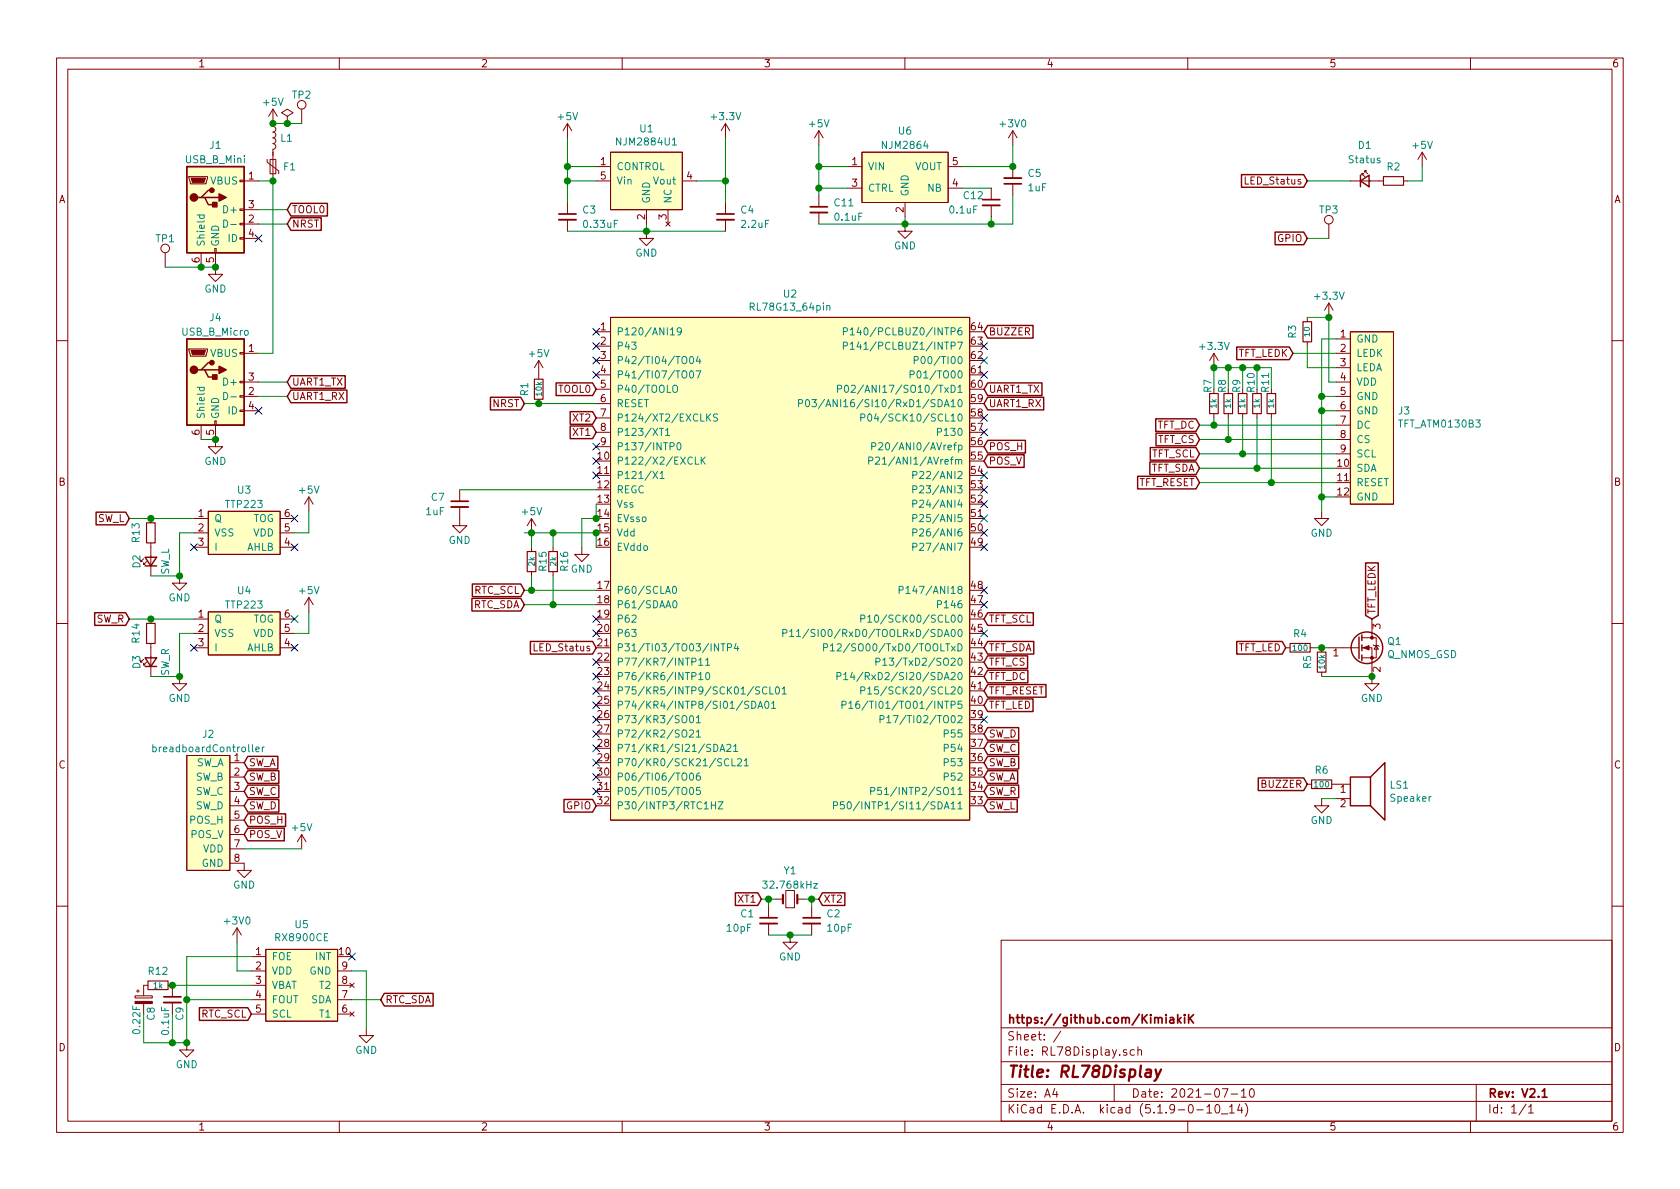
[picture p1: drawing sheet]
EESchema Schematic File Version 4
EELAYER 30 0
EELAYER END
$Descr A4 11693 8268
encoding utf-8
Sheet 1 1
Title "RL78Display"
Date "2021-07-10"
Rev "V2.1"
Comp "https://github.com/KimiakiK"
Comment1 ""
Comment2 ""
Comment3 ""
Comment4 ""
$EndDescr
$Comp
L Connector:USB_B_Mini J1
U 1 1
P 1500 1450
F 0 "J1" H 1500 1900 50  0000 C CNN
F 1 "USB_B_Mini" H 1500 1800 50  0000 C CNN
F 2 "RL78Display:UX60SC-MB-5ST" H 1650 1400 50  0001 C CNN
F 3 "~" H 1650 1400 50  0001 C CNN
	1    1500 1450
	1    0    0    -1  
$EndComp
$Comp
L RL78Display:breadboardController J2
U 1 1
P 1450 5650
F 0 "J2" H 1450 6200 50  0000 C CNN
F 1 "breadboardController" H 1450 6100 50  0000 C CNN
F 2 "Connector_PinHeader_2.54mm:PinHeader_1x08_P2.54mm_Vertical" H 1400 6150 50  0001 C CNN
F 3 "" H 1400 6150 50  0001 C CNN
	1    1450 5650
	-1   0    0    -1  
$EndComp
$Comp
L Device:Speaker LS1
U 1 1
P 9500 5450
F 0 "LS1" H 9670 5446 50  0000 L CNN
F 1 "Speaker" H 9670 5355 50  0000 L CNN
F 2 "RL78Display:PKMCS0909E4000" H 9500 5250 50  0001 C CNN
F 3 "~" H 9490 5400 50  0001 C CNN
	1    9500 5450
	1    0    0    -1  
$EndComp
$Comp
L Device:Crystal_Small Y1
U 1 1
P 5500 6250
F 0 "Y1" H 5500 6450 50  0000 C CNN
F 1 "32.768kHz" H 5500 6350 50  0000 C CNN
F 2 "RL78Display:Crystal_SMD_3215-2Pin" H 5500 6250 50  0001 C CNN
F 3 "~" H 5500 6250 50  0001 C CNN
	1    5500 6250
	1    0    0    -1  
$EndComp
$Comp
L Device:Q_NMOS_GSD Q1
U 1 1
P 9450 4500
F 0 "Q1" H 9654 4546 50  0000 L CNN
F 1 "Q_NMOS_GSD" H 9654 4455 50  0000 L CNN
F 2 "RL78Display:SOT-23" H 9650 4600 50  0001 C CNN
F 3 "~" H 9450 4500 50  0001 C CNN
	1    9450 4500
	1    0    0    -1  
$EndComp
$Comp
L Device:L_Small L1
U 1 1
P 1900 950
F 0 "L1" H 1948 950 50  0000 L CNN
F 1 "L_Small" H 1948 905 50  0001 L CNN
F 2 "RL78Display:1608Metric" H 1900 950 50  0001 C CNN
F 3 "~" H 1900 950 50  0001 C CNN
	1    1900 950 
	1    0    0    -1  
$EndComp
$Comp
L Device:Polyfuse_Small F1
U 1 1
P 1900 1150
F 0 "F1" H 1968 1150 50  0000 L CNN
F 1 "Polyfuse_Small" H 1968 1105 50  0001 L CNN
F 2 "RL78Display:1608Metric" H 1950 950 50  0001 L CNN
F 3 "~" H 1900 1150 50  0001 C CNN
	1    1900 1150
	1    0    0    -1  
$EndComp
$Comp
L RL78Display:NJM2884U1 U1
U 1 1
P 4500 1150
F 0 "U1" H 4500 1415 50  0000 C CNN
F 1 "NJM2884U1" H 4500 1324 50  0000 C CNN
F 2 "RL78Display:SOT-89-5" H 4500 1500 50  0001 C CNN
F 3 "" H 4500 1150 50  0001 C CNN
	1    4500 1150
	1    0    0    -1  
$EndComp
$Comp
L power:+5V #PWR03
U 1 1
P 1900 850
F 0 "#PWR03" H 1900 700 50  0001 C CNN
F 1 "+5V" H 1900 1000 50  0000 C CNN
F 2 "" H 1900 850 50  0001 C CNN
F 3 "" H 1900 850 50  0001 C CNN
	1    1900 850 
	1    0    0    -1  
$EndComp
Wire Wire Line
	1800 1250 1900 1250
$Comp
L power:+3.3V #PWR08
U 1 1
P 5050 950
F 0 "#PWR08" H 5050 800 50  0001 C CNN
F 1 "+3.3V" H 5050 1100 50  0000 C CNN
F 2 "" H 5050 950 50  0001 C CNN
F 3 "" H 5050 950 50  0001 C CNN
	1    5050 950 
	1    0    0    -1  
$EndComp
$Comp
L power:GND #PWR02
U 1 1
P 1500 1850
F 0 "#PWR02" H 1500 1600 50  0001 C CNN
F 1 "GND" H 1500 1700 50  0000 C CNN
F 2 "" H 1500 1850 50  0001 C CNN
F 3 "" H 1500 1850 50  0001 C CNN
	1    1500 1850
	1    0    0    -1  
$EndComp
Wire Wire Line
	1400 1850 1500 1850
Connection ~ 1500 1850
$Comp
L Device:R_Small R4
U 1 1
P 9050 4500
F 0 "R4" V 8950 4500 50  0000 C CNN
F 1 "100" V 9050 4500 40  0000 C CNN
F 2 "RL78Display:1608Metric" H 9050 4500 50  0001 C CNN
F 3 "~" H 9050 4500 50  0001 C CNN
	1    9050 4500
	0    1    1    0   
$EndComp
$Comp
L Device:R_Small R5
U 1 1
P 9200 4600
F 0 "R5" V 9100 4600 50  0000 C CNN
F 1 "10k" V 9200 4600 40  0000 C CNN
F 2 "RL78Display:1608Metric" H 9200 4600 50  0001 C CNN
F 3 "~" H 9200 4600 50  0001 C CNN
	1    9200 4600
	1    0    0    -1  
$EndComp
$Comp
L power:+5V #PWR05
U 1 1
P 3950 950
F 0 "#PWR05" H 3950 800 50  0001 C CNN
F 1 "+5V" H 3950 1100 50  0000 C CNN
F 2 "" H 3950 950 50  0001 C CNN
F 3 "" H 3950 950 50  0001 C CNN
	1    3950 950 
	1    0    0    -1  
$EndComp
Wire Wire Line
	4150 1250 3950 1250
Wire Wire Line
	3950 1250 3950 1150
Wire Wire Line
	4150 1150 3950 1150
Connection ~ 3950 1150
Wire Wire Line
	3950 1150 3950 950 
Wire Wire Line
	4850 1250 5050 1250
Wire Wire Line
	5050 1250 5050 950 
$Comp
L power:GND #PWR06
U 1 1
P 4500 1600
F 0 "#PWR06" H 4500 1350 50  0001 C CNN
F 1 "GND" H 4500 1450 50  0000 C CNN
F 2 "" H 4500 1600 50  0001 C CNN
F 3 "" H 4500 1600 50  0001 C CNN
	1    4500 1600
	1    0    0    -1  
$EndComp
$Comp
L Device:C_Small C3
U 1 1
P 3950 1500
F 0 "C3" H 4050 1550 50  0000 L CNN
F 1 "0.33uF" H 4050 1450 50  0000 L CNN
F 2 "RL78Display:1608Metric" H 3950 1500 50  0001 C CNN
F 3 "~" H 3950 1500 50  0001 C CNN
	1    3950 1500
	1    0    0    -1  
$EndComp
$Comp
L Device:C_Small C4
U 1 1
P 5050 1500
F 0 "C4" H 5150 1550 50  0000 L CNN
F 1 "2.2uF" H 5150 1450 50  0000 L CNN
F 2 "RL78Display:1608Metric" H 5050 1500 50  0001 C CNN
F 3 "~" H 5050 1500 50  0001 C CNN
	1    5050 1500
	1    0    0    -1  
$EndComp
Wire Wire Line
	5050 1250 5050 1400
Connection ~ 5050 1250
Wire Wire Line
	5050 1600 4500 1600
Connection ~ 4500 1600
Wire Wire Line
	4500 1600 3950 1600
Wire Wire Line
	3950 1250 3950 1400
Connection ~ 3950 1250
Wire Wire Line
	4500 1550 4500 1600
NoConn ~ 1800 1650
$Comp
L Device:C_Small C2
U 1 1
P 5650 6400
F 0 "C2" H 5750 6450 50  0000 L CNN
F 1 "10pF" H 5750 6350 50  0000 L CNN
F 2 "RL78Display:1005Metric" H 5650 6400 50  0001 C CNN
F 3 "~" H 5650 6400 50  0001 C CNN
	1    5650 6400
	1    0    0    -1  
$EndComp
$Comp
L Device:C_Small C1
U 1 1
P 5350 6400
F 0 "C1" H 5150 6450 50  0000 L CNN
F 1 "10pF" H 5050 6350 50  0000 L CNN
F 2 "RL78Display:1005Metric" H 5350 6400 50  0001 C CNN
F 3 "~" H 5350 6400 50  0001 C CNN
	1    5350 6400
	1    0    0    -1  
$EndComp
Text GLabel 5300 6250 0    50   Input ~ 0
XT1
Text GLabel 5700 6250 2    50   Input ~ 0
XT2
Wire Wire Line
	5300 6250 5350 6250
Wire Wire Line
	5600 6250 5650 6250
Wire Wire Line
	5650 6250 5650 6300
Connection ~ 5650 6250
Wire Wire Line
	5650 6250 5700 6250
Wire Wire Line
	5350 6250 5350 6300
Connection ~ 5350 6250
Wire Wire Line
	5350 6250 5400 6250
Wire Wire Line
	5350 6500 5500 6500
$Comp
L power:GND #PWR04
U 1 1
P 5500 6500
F 0 "#PWR04" H 5500 6250 50  0001 C CNN
F 1 "GND" H 5500 6350 50  0000 C CNN
F 2 "" H 5500 6500 50  0001 C CNN
F 3 "" H 5500 6500 50  0001 C CNN
	1    5500 6500
	1    0    0    -1  
$EndComp
Connection ~ 5500 6500
Wire Wire Line
	5500 6500 5650 6500
Text GLabel 900  3600 0    50   Input ~ 0
SW_L
Text GLabel 900  4300 0    50   Input ~ 0
SW_R
Text GLabel 1700 5300 2    50   Input ~ 0
SW_A
Text GLabel 1700 5400 2    50   Input ~ 0
SW_B
Text GLabel 1700 5500 2    50   Input ~ 0
SW_C
Text GLabel 1700 5600 2    50   Input ~ 0
SW_D
Text GLabel 1700 5700 2    50   Input ~ 0
POS_H
Text GLabel 1700 5800 2    50   Input ~ 0
POS_V
$Comp
L Device:C_Small C5
U 1 1
P 7050 1250
F 0 "C5" H 6950 1200 50  0000 R CNN
F 1 "1uF" H 6950 1300 50  0000 R CNN
F 2 "RL78Display:1608Metric" H 7050 1250 50  0001 C CNN
F 3 "~" H 7050 1250 50  0001 C CNN
	1    7050 1250
	-1   0    0    1   
$EndComp
$Comp
L power:GND #PWR09
U 1 1
P 1700 6000
F 0 "#PWR09" H 1700 5750 50  0001 C CNN
F 1 "GND" H 1700 5850 50  0000 C CNN
F 2 "" H 1700 6000 50  0001 C CNN
F 3 "" H 1700 6000 50  0001 C CNN
	1    1700 6000
	1    0    0    -1  
$EndComp
Wire Wire Line
	2100 5900 1700 5900
Text GLabel 2000 1450 2    50   Input ~ 0
TOOL0
Text GLabel 2000 1550 2    50   Input ~ 0
NRST
Text GLabel 4150 2700 0    50   Input ~ 0
TOOL0
Text GLabel 3650 2800 0    50   Input ~ 0
NRST
$Comp
L Device:R_Small R1
U 1 1
P 3750 2700
F 0 "R1" V 3650 2700 50  0000 C CNN
F 1 "10k" V 3750 2700 40  0000 C CNN
F 2 "RL78Display:1608Metric" H 3750 2700 50  0001 C CNN
F 3 "~" H 3750 2700 50  0001 C CNN
	1    3750 2700
	1    0    0    -1  
$EndComp
Wire Wire Line
	3650 2800 3750 2800
Connection ~ 3750 2800
Text GLabel 4150 3000 0    50   Input ~ 0
XT1
Text GLabel 4150 2900 0    50   Input ~ 0
XT2
$Comp
L power:GND #PWR011
U 1 1
P 4050 3800
F 0 "#PWR011" H 4050 3550 50  0001 C CNN
F 1 "GND" H 4050 3650 50  0000 C CNN
F 2 "" H 4050 3800 50  0001 C CNN
F 3 "" H 4050 3800 50  0001 C CNN
	1    4050 3800
	1    0    0    -1  
$EndComp
$Comp
L Device:C_Small C7
U 1 1
P 3200 3500
F 0 "C7" H 3100 3550 50  0000 R CNN
F 1 "1uF" H 3100 3450 50  0000 R CNN
F 2 "RL78Display:1608Metric" H 3200 3500 50  0001 C CNN
F 3 "~" H 3200 3500 50  0001 C CNN
	1    3200 3500
	1    0    0    -1  
$EndComp
$Comp
L power:GND #PWR015
U 1 1
P 3200 3600
F 0 "#PWR015" H 3200 3350 50  0001 C CNN
F 1 "GND" H 3200 3450 50  0000 C CNN
F 2 "" H 3200 3600 50  0001 C CNN
F 3 "" H 3200 3600 50  0001 C CNN
	1    3200 3600
	1    0    0    -1  
$EndComp
Text GLabel 6850 3100 2    50   Input ~ 0
POS_H
Text GLabel 6850 3200 2    50   Input ~ 0
POS_V
Text GLabel 6850 5400 2    50   Input ~ 0
SW_A
Text GLabel 6850 5300 2    50   Input ~ 0
SW_B
Text GLabel 6850 5200 2    50   Input ~ 0
SW_C
Text GLabel 6850 5100 2    50   Input ~ 0
SW_D
Text GLabel 6850 5600 2    50   Input ~ 0
SW_L
Text GLabel 6850 5500 2    50   Input ~ 0
SW_R
Text GLabel 8350 2950 0    50   Input ~ 0
TFT_DC
Text GLabel 8350 3050 0    50   Input ~ 0
TFT_CS
Text GLabel 8350 3150 0    50   Input ~ 0
TFT_SCL
Text GLabel 8350 3250 0    50   Input ~ 0
TFT_SDA
Text GLabel 8350 3350 0    50   Input ~ 0
TFT_RESET
$Comp
L power:+3.3V #PWR018
U 1 1
P 9250 2200
F 0 "#PWR018" H 9250 2050 50  0001 C CNN
F 1 "+3.3V" H 9250 2350 50  0000 C CNN
F 2 "" H 9250 2200 50  0001 C CNN
F 3 "" H 9250 2200 50  0001 C CNN
	1    9250 2200
	1    0    0    -1  
$EndComp
$Comp
L power:GND #PWR017
U 1 1
P 9200 3550
F 0 "#PWR017" H 9200 3300 50  0001 C CNN
F 1 "GND" H 9200 3400 50  0000 C CNN
F 2 "" H 9200 3550 50  0001 C CNN
F 3 "" H 9200 3550 50  0001 C CNN
	1    9200 3550
	1    0    0    -1  
$EndComp
Wire Wire Line
	9300 2650 9250 2650
Wire Wire Line
	9300 2350 9200 2350
Wire Wire Line
	9200 2350 9200 2750
$Comp
L RL78Display:TFT_ATM0130B3 J3
U 1 1
P 9550 2900
F 0 "J3" H 9728 2951 50  0000 L CNN
F 1 "TFT_ATM0130B3" H 9728 2860 50  0000 L CNN
F 2 "RL78Display:Hirose_FH12-12S-0.5SH_1x12-1MP_P0.50mm_Horizontal" H 9550 2900 50  0001 C CNN
F 3 "" H 9550 2900 50  0001 C CNN
	1    9550 2900
	1    0    0    -1  
$EndComp
Wire Wire Line
	9300 2750 9200 2750
Connection ~ 9200 2750
Wire Wire Line
	9200 2750 9200 2850
Wire Wire Line
	9300 2850 9200 2850
Connection ~ 9200 2850
Wire Wire Line
	9200 2850 9200 3450
Wire Wire Line
	9300 3450 9200 3450
Connection ~ 9200 3450
Wire Wire Line
	9200 3450 9200 3550
Text GLabel 9000 2450 0    50   Input ~ 0
TFT_LEDK
$Comp
L Device:R_Small R3
U 1 1
P 9100 2300
F 0 "R3" V 9200 2300 50  0000 C CNN
F 1 "10" V 9100 2300 40  0000 C CNN
F 2 "RL78Display:1608Metric" H 9100 2300 50  0001 C CNN
F 3 "~" H 9100 2300 50  0001 C CNN
	1    9100 2300
	-1   0    0    1   
$EndComp
Wire Wire Line
	9000 2450 9300 2450
Wire Wire Line
	9300 2550 9100 2550
Wire Wire Line
	9100 2550 9100 2400
Wire Wire Line
	9250 2200 9250 2650
Wire Wire Line
	9250 2200 9100 2200
Connection ~ 9250 2200
$Comp
L power:GND #PWR019
U 1 1
P 9550 4700
F 0 "#PWR019" H 9550 4450 50  0001 C CNN
F 1 "GND" H 9550 4550 50  0000 C CNN
F 2 "" H 9550 4700 50  0001 C CNN
F 3 "" H 9550 4700 50  0001 C CNN
	1    9550 4700
	1    0    0    -1  
$EndComp
Wire Wire Line
	9200 4700 9550 4700
Connection ~ 9550 4700
Wire Wire Line
	9250 4500 9200 4500
Connection ~ 9200 4500
Wire Wire Line
	9200 4500 9150 4500
Text GLabel 8950 4500 0    50   Input ~ 0
TFT_LED
Text GLabel 9550 4300 1    50   Input ~ 0
TFT_LEDK
$Comp
L Device:R_Small R6
U 1 1
P 9200 5450
F 0 "R6" V 9100 5450 50  0000 C CNN
F 1 "100" V 9200 5450 40  0000 C CNN
F 2 "RL78Display:1608Metric" H 9200 5450 50  0001 C CNN
F 3 "~" H 9200 5450 50  0001 C CNN
	1    9200 5450
	0    1    1    0   
$EndComp
$Comp
L power:GND #PWR020
U 1 1
P 9200 5550
F 0 "#PWR020" H 9200 5300 50  0001 C CNN
F 1 "GND" H 9200 5400 50  0000 C CNN
F 2 "" H 9200 5550 50  0001 C CNN
F 3 "" H 9200 5550 50  0001 C CNN
	1    9200 5550
	1    0    0    -1  
$EndComp
Wire Wire Line
	9300 5550 9200 5550
Text GLabel 9100 5450 0    50   Input ~ 0
BUZZER
Text GLabel 6850 4300 2    50   Input ~ 0
TFT_SCL
Text GLabel 6850 4500 2    50   Input ~ 0
TFT_SDA
Text GLabel 6850 4900 2    50   Input ~ 0
TFT_LED
Text GLabel 6850 4600 2    50   Input ~ 0
TFT_CS
Text GLabel 6850 4700 2    50   Input ~ 0
TFT_DC
Text GLabel 6850 4800 2    50   Input ~ 0
TFT_RESET
Text GLabel 6850 2300 2    50   Input ~ 0
BUZZER
$Comp
L Device:LED_Small D1
U 1 1
P 9500 1250
F 0 "D1" H 9500 1500 50  0000 C CNN
F 1 "Status" H 9500 1400 50  0000 C CNN
F 2 "RL78Display:1608Metric" V 9500 1250 50  0001 C CNN
F 3 "~" V 9500 1250 50  0001 C CNN
	1    9500 1250
	1    0    0    -1  
$EndComp
Text GLabel 9100 1250 0    50   Input ~ 0
LED_Status
$Comp
L Device:R_Small R2
U 1 1
P 9700 1250
F 0 "R2" V 9600 1250 50  0000 C CNN
F 1 "R" V 9700 1250 40  0001 C CNN
F 2 "RL78Display:1608Metric" H 9700 1250 50  0001 C CNN
F 3 "~" H 9700 1250 50  0001 C CNN
	1    9700 1250
	0    1    1    0   
$EndComp
Wire Wire Line
	9900 1150 9900 1250
Wire Wire Line
	9900 1250 9800 1250
Text GLabel 4150 4500 0    50   Input ~ 0
LED_Status
NoConn ~ 4150 2300
NoConn ~ 4150 2400
NoConn ~ 4150 2500
NoConn ~ 4150 2600
NoConn ~ 4150 3100
NoConn ~ 4150 3200
NoConn ~ 4150 3300
NoConn ~ 4150 4300
NoConn ~ 4150 4400
NoConn ~ 4150 4600
NoConn ~ 4150 4700
NoConn ~ 4150 4800
NoConn ~ 4150 4900
NoConn ~ 4150 5000
NoConn ~ 4150 5100
NoConn ~ 4150 5200
NoConn ~ 4150 5300
NoConn ~ 6850 2400
NoConn ~ 6850 2900
NoConn ~ 6850 3000
NoConn ~ 6850 3300
NoConn ~ 6850 3400
NoConn ~ 6850 3500
NoConn ~ 6850 3600
NoConn ~ 6850 3700
NoConn ~ 6850 3800
NoConn ~ 6850 4100
NoConn ~ 6850 4200
NoConn ~ 6850 4400
NoConn ~ 6850 5000
$Comp
L power:PWR_FLAG #FLG01
U 1 1
P 2000 850
F 0 "#FLG01" H 2000 925 50  0001 C CNN
F 1 "PWR_FLAG" H 2000 1023 50  0001 C CNN
F 2 "" H 2000 850 50  0001 C CNN
F 3 "~" H 2000 850 50  0001 C CNN
	1    2000 850 
	1    0    0    -1  
$EndComp
Wire Wire Line
	1900 850  2000 850 
Connection ~ 1900 850 
$Comp
L Connector:TestPoint TP2
U 1 1
P 2100 850
F 0 "TP2" H 2100 1050 50  0000 C CNN
F 1 "TestPoint" H 2158 877 50  0001 L CNN
F 2 "RL78Display:TestPoint_THTPad_D1.4mm_Drill0.8mm" H 2300 850 50  0001 C CNN
F 3 "~" H 2300 850 50  0001 C CNN
	1    2100 850 
	1    0    0    -1  
$EndComp
Wire Wire Line
	2100 850  2000 850 
Connection ~ 2000 850 
$Comp
L Connector:TestPoint TP1
U 1 1
P 1150 1850
F 0 "TP1" H 1150 2050 50  0000 C CNN
F 1 "TestPoint" H 1208 1877 50  0001 L CNN
F 2 "RL78Display:TestPoint_THTPad_D1.4mm_Drill0.8mm" H 1350 1850 50  0001 C CNN
F 3 "~" H 1350 1850 50  0001 C CNN
	1    1150 1850
	1    0    0    -1  
$EndComp
Wire Wire Line
	1400 1850 1150 1850
Connection ~ 1400 1850
$Comp
L Connector:TestPoint TP3
U 1 1
P 9250 1650
F 0 "TP3" H 9250 1850 50  0000 C CNN
F 1 "TestPoint" H 9308 1677 50  0001 L CNN
F 2 "RL78Display:TestPoint_THTPad_D1.4mm_Drill0.8mm" H 9450 1650 50  0001 C CNN
F 3 "~" H 9450 1650 50  0001 C CNN
	1    9250 1650
	1    0    0    -1  
$EndComp
Wire Wire Line
	4150 3800 4150 3700
Wire Wire Line
	4150 3600 4150 3500
$Comp
L power:+5V #PWR0101
U 1 1
P 3750 2600
F 0 "#PWR0101" H 3750 2450 50  0001 C CNN
F 1 "+5V" H 3750 2750 50  0000 C CNN
F 2 "" H 3750 2600 50  0001 C CNN
F 3 "" H 3750 2600 50  0001 C CNN
	1    3750 2600
	1    0    0    -1  
$EndComp
$Comp
L power:+5V #PWR0102
U 1 1
P 3700 3700
F 0 "#PWR0102" H 3700 3550 50  0001 C CNN
F 1 "+5V" H 3700 3850 50  0000 C CNN
F 2 "" H 3700 3700 50  0001 C CNN
F 3 "" H 3700 3700 50  0001 C CNN
	1    3700 3700
	1    0    0    -1  
$EndComp
$Comp
L power:+5V #PWR0103
U 1 1
P 2100 5900
F 0 "#PWR0103" H 2100 5750 50  0001 C CNN
F 1 "+5V" H 2100 6050 50  0000 C CNN
F 2 "" H 2100 5900 50  0001 C CNN
F 3 "" H 2100 5900 50  0001 C CNN
	1    2100 5900
	1    0    0    -1  
$EndComp
$Comp
L power:+5V #PWR0104
U 1 1
P 9900 1150
F 0 "#PWR0104" H 9900 1000 50  0001 C CNN
F 1 "+5V" H 9900 1300 50  0000 C CNN
F 2 "" H 9900 1150 50  0001 C CNN
F 3 "" H 9900 1150 50  0001 C CNN
	1    9900 1150
	1    0    0    -1  
$EndComp
$Comp
L Device:R_Small R8
U 1 1
P 8550 2800
F 0 "R8" V 8560 2730 50  0000 R TNN
F 1 "1k" V 8550 2800 40  0000 C CNN
F 2 "RL78Display:1608Metric" H 8550 2800 50  0001 C CNN
F 3 "~" H 8550 2800 50  0001 C CNN
	1    8550 2800
	-1   0    0    1   
$EndComp
$Comp
L Device:R_Small R9
U 1 1
P 8650 2800
F 0 "R9" V 8660 2730 50  0000 R TNN
F 1 "1k" V 8650 2800 40  0000 C CNN
F 2 "RL78Display:1608Metric" H 8650 2800 50  0001 C CNN
F 3 "~" H 8650 2800 50  0001 C CNN
	1    8650 2800
	-1   0    0    1   
$EndComp
$Comp
L Device:R_Small R10
U 1 1
P 8750 2800
F 0 "R10" V 8760 2730 50  0000 R TNN
F 1 "1k" V 8750 2800 40  0000 C CNN
F 2 "RL78Display:1608Metric" H 8750 2800 50  0001 C CNN
F 3 "~" H 8750 2800 50  0001 C CNN
	1    8750 2800
	-1   0    0    1   
$EndComp
$Comp
L Device:R_Small R11
U 1 1
P 8850 2800
F 0 "R11" V 8860 2730 50  0000 R TNN
F 1 "1k" V 8850 2800 40  0000 C CNN
F 2 "RL78Display:1608Metric" H 8850 2800 50  0001 C CNN
F 3 "~" H 8850 2800 50  0001 C CNN
	1    8850 2800
	-1   0    0    1   
$EndComp
$Comp
L Device:R_Small R7
U 1 1
P 8450 2800
F 0 "R7" V 8460 2730 50  0000 R TNN
F 1 "1k" V 8450 2800 40  0000 C CNN
F 2 "RL78Display:1608Metric" H 8450 2800 50  0001 C CNN
F 3 "~" H 8450 2800 50  0001 C CNN
	1    8450 2800
	-1   0    0    1   
$EndComp
$Comp
L power:+3.3V #PWR0105
U 1 1
P 8450 2550
F 0 "#PWR0105" H 8450 2400 50  0001 C CNN
F 1 "+3.3V" H 8450 2700 50  0000 C CNN
F 2 "" H 8450 2550 50  0001 C CNN
F 3 "" H 8450 2550 50  0001 C CNN
	1    8450 2550
	1    0    0    -1  
$EndComp
Wire Wire Line
	8450 2550 8550 2550
Connection ~ 8450 2550
Connection ~ 8750 2550
Wire Wire Line
	8750 2550 8850 2550
Connection ~ 8650 2550
Wire Wire Line
	8650 2550 8750 2550
Connection ~ 8550 2550
Wire Wire Line
	8550 2550 8650 2550
Wire Wire Line
	8350 2950 8450 2950
Wire Wire Line
	8350 3050 8550 3050
Wire Wire Line
	8350 3150 8650 3150
Wire Wire Line
	8350 3250 8750 3250
Wire Wire Line
	8450 2900 8450 2950
Connection ~ 8450 2950
Wire Wire Line
	8450 2950 9300 2950
Wire Wire Line
	8550 2900 8550 3050
Connection ~ 8550 3050
Wire Wire Line
	8550 3050 9300 3050
Wire Wire Line
	8650 2900 8650 3150
Connection ~ 8650 3150
Wire Wire Line
	8650 3150 9300 3150
Wire Wire Line
	8750 2900 8750 3250
Connection ~ 8750 3250
Wire Wire Line
	8750 3250 9300 3250
Wire Wire Line
	8850 2900 8850 3350
Connection ~ 8850 3350
Wire Wire Line
	8850 3350 8350 3350
Wire Wire Line
	8850 3350 9300 3350
Wire Wire Line
	8850 2550 8850 2700
Wire Wire Line
	8750 2550 8750 2700
Wire Wire Line
	8650 2550 8650 2700
Wire Wire Line
	8550 2550 8550 2700
Wire Wire Line
	8450 2550 8450 2700
NoConn ~ 4150 5400
NoConn ~ 4150 5500
Text GLabel 6850 2700 2    50   Input ~ 0
UART1_TX
Text GLabel 6850 2800 2    50   Input ~ 0
UART1_RX
Text GLabel 3650 4100 0    50   Input ~ 0
RTC_SCL
Text GLabel 3650 4200 0    50   Input ~ 0
RTC_SDA
Connection ~ 4150 3700
Wire Wire Line
	4150 3700 3850 3700
Wire Wire Line
	4150 3400 3200 3400
Wire Wire Line
	3750 2800 4150 2800
$Comp
L RL78Display:RL78G13_64pin U2
U 1 1
P 5500 3950
F 0 "U2" H 5500 5865 50  0000 C CNN
F 1 "RL78G13_64pin" H 5500 5774 50  0000 C CNN
F 2 "RL78Display:LQFP-64-12x12nn-P0.65mm_FusionPCB" H 5500 3950 50  0001 C CNN
F 3 "" H 5500 3950 50  0001 C CNN
	1    5500 3950
	1    0    0    -1  
$EndComp
Text GLabel 4150 5600 0    50   Input ~ 0
GPIO
NoConn ~ 6850 2500
NoConn ~ 6850 2600
Text GLabel 9100 1650 0    50   Input ~ 0
GPIO
Wire Wire Line
	9100 1650 9250 1650
$Comp
L RL78Display:RX8900CE U5
U 1 1
P 2100 6850
F 0 "U5" H 2100 7275 50  0000 C CNN
F 1 "RX8900CE" H 2100 7184 50  0000 C CNN
F 2 "RL78Display:RX8900CE" H 2100 6850 50  0001 C CNN
F 3 "" H 2100 6850 50  0001 C CNN
	1    2100 6850
	1    0    0    -1  
$EndComp
Text GLabel 1750 7050 0    50   Input ~ 0
RTC_SCL
Text GLabel 2650 6950 2    50   Input ~ 0
RTC_SDA
$Comp
L power:+3V0 #PWR0106
U 1 1
P 1650 6550
F 0 "#PWR0106" H 1650 6400 50  0001 C CNN
F 1 "+3V0" H 1650 6700 50  0000 C CNN
F 2 "" H 1650 6550 50  0001 C CNN
F 3 "" H 1650 6550 50  0001 C CNN
	1    1650 6550
	1    0    0    -1  
$EndComp
NoConn ~ 2450 6650
$Comp
L power:GND #PWR0107
U 1 1
P 1300 7250
F 0 "#PWR0107" H 1300 7000 50  0001 C CNN
F 1 "GND" H 1300 7100 50  0000 C CNN
F 2 "" H 1300 7250 50  0001 C CNN
F 3 "" H 1300 7250 50  0001 C CNN
	1    1300 7250
	1    0    0    -1  
$EndComp
$Comp
L power:GND #PWR0108
U 1 1
P 2550 7150
F 0 "#PWR0108" H 2550 6900 50  0001 C CNN
F 1 "GND" H 2550 7000 50  0000 C CNN
F 2 "" H 2550 7150 50  0001 C CNN
F 3 "" H 2550 7150 50  0001 C CNN
	1    2550 7150
	1    0    0    -1  
$EndComp
Wire Wire Line
	2450 6750 2550 6750
Wire Wire Line
	2550 6750 2550 7150
Wire Wire Line
	2450 6950 2650 6950
$Comp
L Device:C_Small C9
U 1 1
P 1200 6950
F 0 "C9" V 1250 6800 50  0000 L CNN
F 1 "0.1uF" V 1150 6800 50  0000 C CNN
F 2 "RL78Display:1608Metric" H 1200 6950 50  0001 C CNN
F 3 "~" H 1200 6950 50  0001 C CNN
	1    1200 6950
	1    0    0    -1  
$EndComp
$Comp
L Device:R_Small R12
U 1 1
P 1100 6850
F 0 "R12" V 1000 6850 50  0000 C CNN
F 1 "1k" V 1100 6850 40  0000 C CNN
F 2 "RL78Display:1608Metric" H 1100 6850 50  0001 C CNN
F 3 "~" H 1100 6850 50  0001 C CNN
	1    1100 6850
	0    1    1    0   
$EndComp
Wire Wire Line
	1750 6750 1650 6750
Wire Wire Line
	1650 6750 1650 6550
Wire Wire Line
	1750 6650 1300 6650
Wire Wire Line
	1750 6850 1200 6850
Connection ~ 1200 6850
Wire Wire Line
	1200 7050 1200 7250
Wire Wire Line
	1200 7250 1300 7250
Connection ~ 1300 7250
Wire Wire Line
	1000 7050 1000 7250
Wire Wire Line
	1000 7250 1200 7250
Connection ~ 1200 7250
Wire Wire Line
	1750 6950 1300 6950
Connection ~ 1300 6950
Wire Wire Line
	1300 6950 1300 7250
$Comp
L Connector:USB_B_Micro J4
U 1 1
P 1500 2650
F 0 "J4" H 1500 3100 50  0000 C CNN
F 1 "USB_B_Micro" H 1500 3000 50  0000 C CNN
F 2 "RL78Display:ZX62-B-5PA" H 1650 2600 50  0001 C CNN
F 3 "~" H 1650 2600 50  0001 C CNN
	1    1500 2650
	1    0    0    -1  
$EndComp
$Comp
L power:GND #PWR0109
U 1 1
P 1500 3050
F 0 "#PWR0109" H 1500 2800 50  0001 C CNN
F 1 "GND" H 1500 2900 50  0000 C CNN
F 2 "" H 1500 3050 50  0001 C CNN
F 3 "" H 1500 3050 50  0001 C CNN
	1    1500 3050
	1    0    0    -1  
$EndComp
Wire Wire Line
	1400 3050 1500 3050
Connection ~ 1500 3050
NoConn ~ 1800 2850
Text GLabel 2000 2750 2    50   Input ~ 0
UART1_RX
Text GLabel 2000 2650 2    50   Input ~ 0
UART1_TX
Wire Wire Line
	2000 2650 1800 2650
Wire Wire Line
	1800 2750 2000 2750
Wire Wire Line
	1800 2450 1900 2450
Wire Wire Line
	1900 2450 1900 1250
Connection ~ 1900 1250
Wire Wire Line
	1800 1450 2000 1450
Wire Wire Line
	2000 1550 1800 1550
$Comp
L RL78Display:NJM2864 U6
U 1 1
P 6300 1250
F 0 "U6" H 6300 1600 50  0000 C CNN
F 1 "NJM2864" H 6300 1500 50  0000 C CNN
F 2 "RL78Display:SOT-23-5" H 6300 1250 50  0001 C CNN
F 3 "" H 6300 1250 50  0001 C CNN
	1    6300 1250
	1    0    0    -1  
$EndComp
$Comp
L power:+5V #PWR013
U 1 1
P 5700 1000
F 0 "#PWR013" H 5700 850 50  0001 C CNN
F 1 "+5V" H 5700 1150 50  0000 C CNN
F 2 "" H 5700 1000 50  0001 C CNN
F 3 "" H 5700 1000 50  0001 C CNN
	1    5700 1000
	1    0    0    -1  
$EndComp
$Comp
L Device:C_Small C11
U 1 1
P 5700 1450
F 0 "C11" H 5800 1500 50  0000 L CNN
F 1 "0.1uF" H 5800 1400 50  0000 L CNN
F 2 "RL78Display:1608Metric" H 5700 1450 50  0001 C CNN
F 3 "~" H 5700 1450 50  0001 C CNN
	1    5700 1450
	1    0    0    -1  
$EndComp
$Comp
L Device:C_Small C12
U 1 1
P 6900 1400
F 0 "C12" H 6700 1450 50  0000 L CNN
F 1 "0.1uF" H 6600 1350 50  0000 L CNN
F 2 "RL78Display:1608Metric" H 6900 1400 50  0001 C CNN
F 3 "~" H 6900 1400 50  0001 C CNN
	1    6900 1400
	1    0    0    -1  
$EndComp
Wire Wire Line
	5700 1000 5700 1150
Wire Wire Line
	5700 1150 5900 1150
Connection ~ 5700 1150
Wire Wire Line
	5700 1150 5700 1300
Wire Wire Line
	5900 1300 5700 1300
Connection ~ 5700 1300
Wire Wire Line
	5700 1300 5700 1350
Wire Wire Line
	5700 1550 6300 1550
Wire Wire Line
	6300 1550 6300 1500
$Comp
L power:+3V0 #PWR016
U 1 1
P 7050 1000
F 0 "#PWR016" H 7050 850 50  0001 C CNN
F 1 "+3V0" H 7050 1150 50  0000 C CNN
F 2 "" H 7050 1000 50  0001 C CNN
F 3 "" H 7050 1000 50  0001 C CNN
	1    7050 1000
	1    0    0    -1  
$EndComp
Wire Wire Line
	7050 1000 7050 1150
Wire Wire Line
	7050 1150 6700 1150
Wire Wire Line
	7050 1350 7050 1550
Wire Wire Line
	7050 1550 6900 1550
Connection ~ 6300 1550
Wire Wire Line
	6900 1500 6900 1550
Connection ~ 6900 1550
Wire Wire Line
	6900 1550 6300 1550
Wire Wire Line
	6900 1300 6700 1300
$Comp
L power:GND #PWR014
U 1 1
P 6300 1550
F 0 "#PWR014" H 6300 1300 50  0001 C CNN
F 1 "GND" H 6300 1400 50  0000 C CNN
F 2 "" H 6300 1550 50  0001 C CNN
F 3 "" H 6300 1550 50  0001 C CNN
	1    6300 1550
	1    0    0    -1  
$EndComp
$Comp
L RL78Display:TTP223 U3
U 1 1
P 1700 3700
F 0 "U3" H 1700 4000 50  0000 C CNN
F 1 "TTP223" H 1700 3900 50  0000 C CNN
F 2 "RL78Display:SOT-23-6" H 1700 3700 50  0001 C CNN
F 3 "" H 1700 3700 50  0001 C CNN
	1    1700 3700
	1    0    0    -1  
$EndComp
NoConn ~ 2050 3800
NoConn ~ 2050 3600
NoConn ~ 1350 3800
$Comp
L power:GND #PWR01
U 1 1
P 1250 4000
F 0 "#PWR01" H 1250 3750 50  0001 C CNN
F 1 "GND" H 1250 3850 50  0000 C CNN
F 2 "" H 1250 4000 50  0001 C CNN
F 3 "" H 1250 4000 50  0001 C CNN
	1    1250 4000
	1    0    0    -1  
$EndComp
Wire Wire Line
	2050 3700 2150 3700
Wire Wire Line
	2150 3700 2150 3550
Wire Wire Line
	1350 3700 1250 3700
$Comp
L RL78Display:TTP223 U4
U 1 1
P 1700 4400
F 0 "U4" H 1700 4700 50  0000 C CNN
F 1 "TTP223" H 1700 4600 50  0000 C CNN
F 2 "RL78Display:SOT-23-6" H 1700 4400 50  0001 C CNN
F 3 "" H 1700 4400 50  0001 C CNN
	1    1700 4400
	1    0    0    -1  
$EndComp
NoConn ~ 2050 4500
NoConn ~ 2050 4300
NoConn ~ 1350 4500
$Comp
L power:GND #PWR07
U 1 1
P 1250 4700
F 0 "#PWR07" H 1250 4450 50  0001 C CNN
F 1 "GND" H 1250 4550 50  0000 C CNN
F 2 "" H 1250 4700 50  0001 C CNN
F 3 "" H 1250 4700 50  0001 C CNN
	1    1250 4700
	1    0    0    -1  
$EndComp
Wire Wire Line
	2050 4400 2150 4400
Wire Wire Line
	2150 4400 2150 4250
Wire Wire Line
	1350 4400 1250 4400
$Comp
L Device:CP_Small C8
U 1 1
P 1000 6950
F 0 "C8" V 1050 6800 50  0000 L CNN
F 1 "0.22F" V 950 6700 50  0000 L CNN
F 2 "RL78Display:DCK-3R3E224-E" H 1000 6950 50  0001 C CNN
F 3 "~" H 1000 6950 50  0001 C CNN
	1    1000 6950
	1    0    0    -1  
$EndComp
$Comp
L Device:LED_Small D2
U 1 1
P 1050 3900
F 0 "D2" H 1050 4000 50  0000 C CNN
F 1 "SW_L" H 1050 3800 50  0000 C CNN
F 2 "RL78Display:1608Metric" V 1050 3900 50  0001 C CNN
F 3 "~" V 1050 3900 50  0001 C CNN
	1    1050 3900
	0    -1   -1   0   
$EndComp
$Comp
L Device:R_Small R13
U 1 1
P 1050 3700
F 0 "R13" V 1150 3700 50  0000 C CNN
F 1 "R" V 1050 3700 40  0001 C CNN
F 2 "RL78Display:1608Metric" H 1050 3700 50  0001 C CNN
F 3 "~" H 1050 3700 50  0001 C CNN
	1    1050 3700
	-1   0    0    1   
$EndComp
Wire Wire Line
	1350 3600 1050 3600
Connection ~ 1050 3600
Wire Wire Line
	1050 3600 900  3600
Wire Wire Line
	1050 4000 1250 4000
Wire Wire Line
	1250 3700 1250 4000
Connection ~ 1250 4000
$Comp
L Device:LED_Small D3
U 1 1
P 1050 4600
F 0 "D3" H 1050 4700 50  0000 C CNN
F 1 "SW_R" H 1050 4500 50  0000 C CNN
F 2 "RL78Display:1608Metric" V 1050 4600 50  0001 C CNN
F 3 "~" V 1050 4600 50  0001 C CNN
	1    1050 4600
	0    -1   -1   0   
$EndComp
$Comp
L Device:R_Small R14
U 1 1
P 1050 4400
F 0 "R14" V 1150 4400 50  0000 C CNN
F 1 "R" V 1050 4400 40  0001 C CNN
F 2 "RL78Display:1608Metric" H 1050 4400 50  0001 C CNN
F 3 "~" H 1050 4400 50  0001 C CNN
	1    1050 4400
	-1   0    0    1   
$EndComp
Wire Wire Line
	1350 4300 1050 4300
Connection ~ 1050 4300
Wire Wire Line
	1050 4300 900  4300
Wire Wire Line
	1050 4700 1250 4700
Wire Wire Line
	1250 4400 1250 4700
Connection ~ 1250 4700
$Comp
L power:+5V #PWR0110
U 1 1
P 2150 3550
F 0 "#PWR0110" H 2150 3400 50  0001 C CNN
F 1 "+5V" H 2150 3700 50  0000 C CNN
F 2 "" H 2150 3550 50  0001 C CNN
F 3 "" H 2150 3550 50  0001 C CNN
	1    2150 3550
	1    0    0    -1  
$EndComp
$Comp
L power:+5V #PWR0111
U 1 1
P 2150 4250
F 0 "#PWR0111" H 2150 4100 50  0001 C CNN
F 1 "+5V" H 2150 4400 50  0000 C CNN
F 2 "" H 2150 4250 50  0001 C CNN
F 3 "" H 2150 4250 50  0001 C CNN
	1    2150 4250
	1    0    0    -1  
$EndComp
Wire Wire Line
	9100 1250 9400 1250
Connection ~ 7050 1150
Wire Wire Line
	3650 4100 3700 4100
Wire Wire Line
	4150 4200 3850 4200
Wire Wire Line
	4150 3600 4050 3600
Wire Wire Line
	4050 3600 4050 3800
Connection ~ 4150 3600
$Comp
L Device:R_Small R15
U 1 1
P 3700 3900
F 0 "R15" V 3750 3900 50  0000 C TNN
F 1 "2k" V 3700 3900 40  0000 C CNN
F 2 "RL78Display:1608Metric" H 3700 3900 50  0001 C CNN
F 3 "~" H 3700 3900 50  0001 C CNN
	1    3700 3900
	1    0    0    -1  
$EndComp
$Comp
L Device:R_Small R16
U 1 1
P 3850 3900
F 0 "R16" V 3900 3900 50  0000 C TNN
F 1 "2k" V 3850 3900 40  0000 C CNN
F 2 "RL78Display:1608Metric" H 3850 3900 50  0001 C CNN
F 3 "~" H 3850 3900 50  0001 C CNN
	1    3850 3900
	1    0    0    -1  
$EndComp
Connection ~ 3700 3700
Wire Wire Line
	3700 3700 3650 3700
Wire Wire Line
	3700 4000 3700 4100
Connection ~ 3700 4100
Wire Wire Line
	3700 4100 4150 4100
Wire Wire Line
	3700 3800 3700 3700
Wire Wire Line
	3850 3700 3850 3800
Connection ~ 3850 3700
Wire Wire Line
	3850 3700 3700 3700
Wire Wire Line
	3850 4000 3850 4200
Connection ~ 3850 4200
Wire Wire Line
	3850 4200 3650 4200
Wire Wire Line
	1300 6650 1300 6950
$EndSCHEMATC
